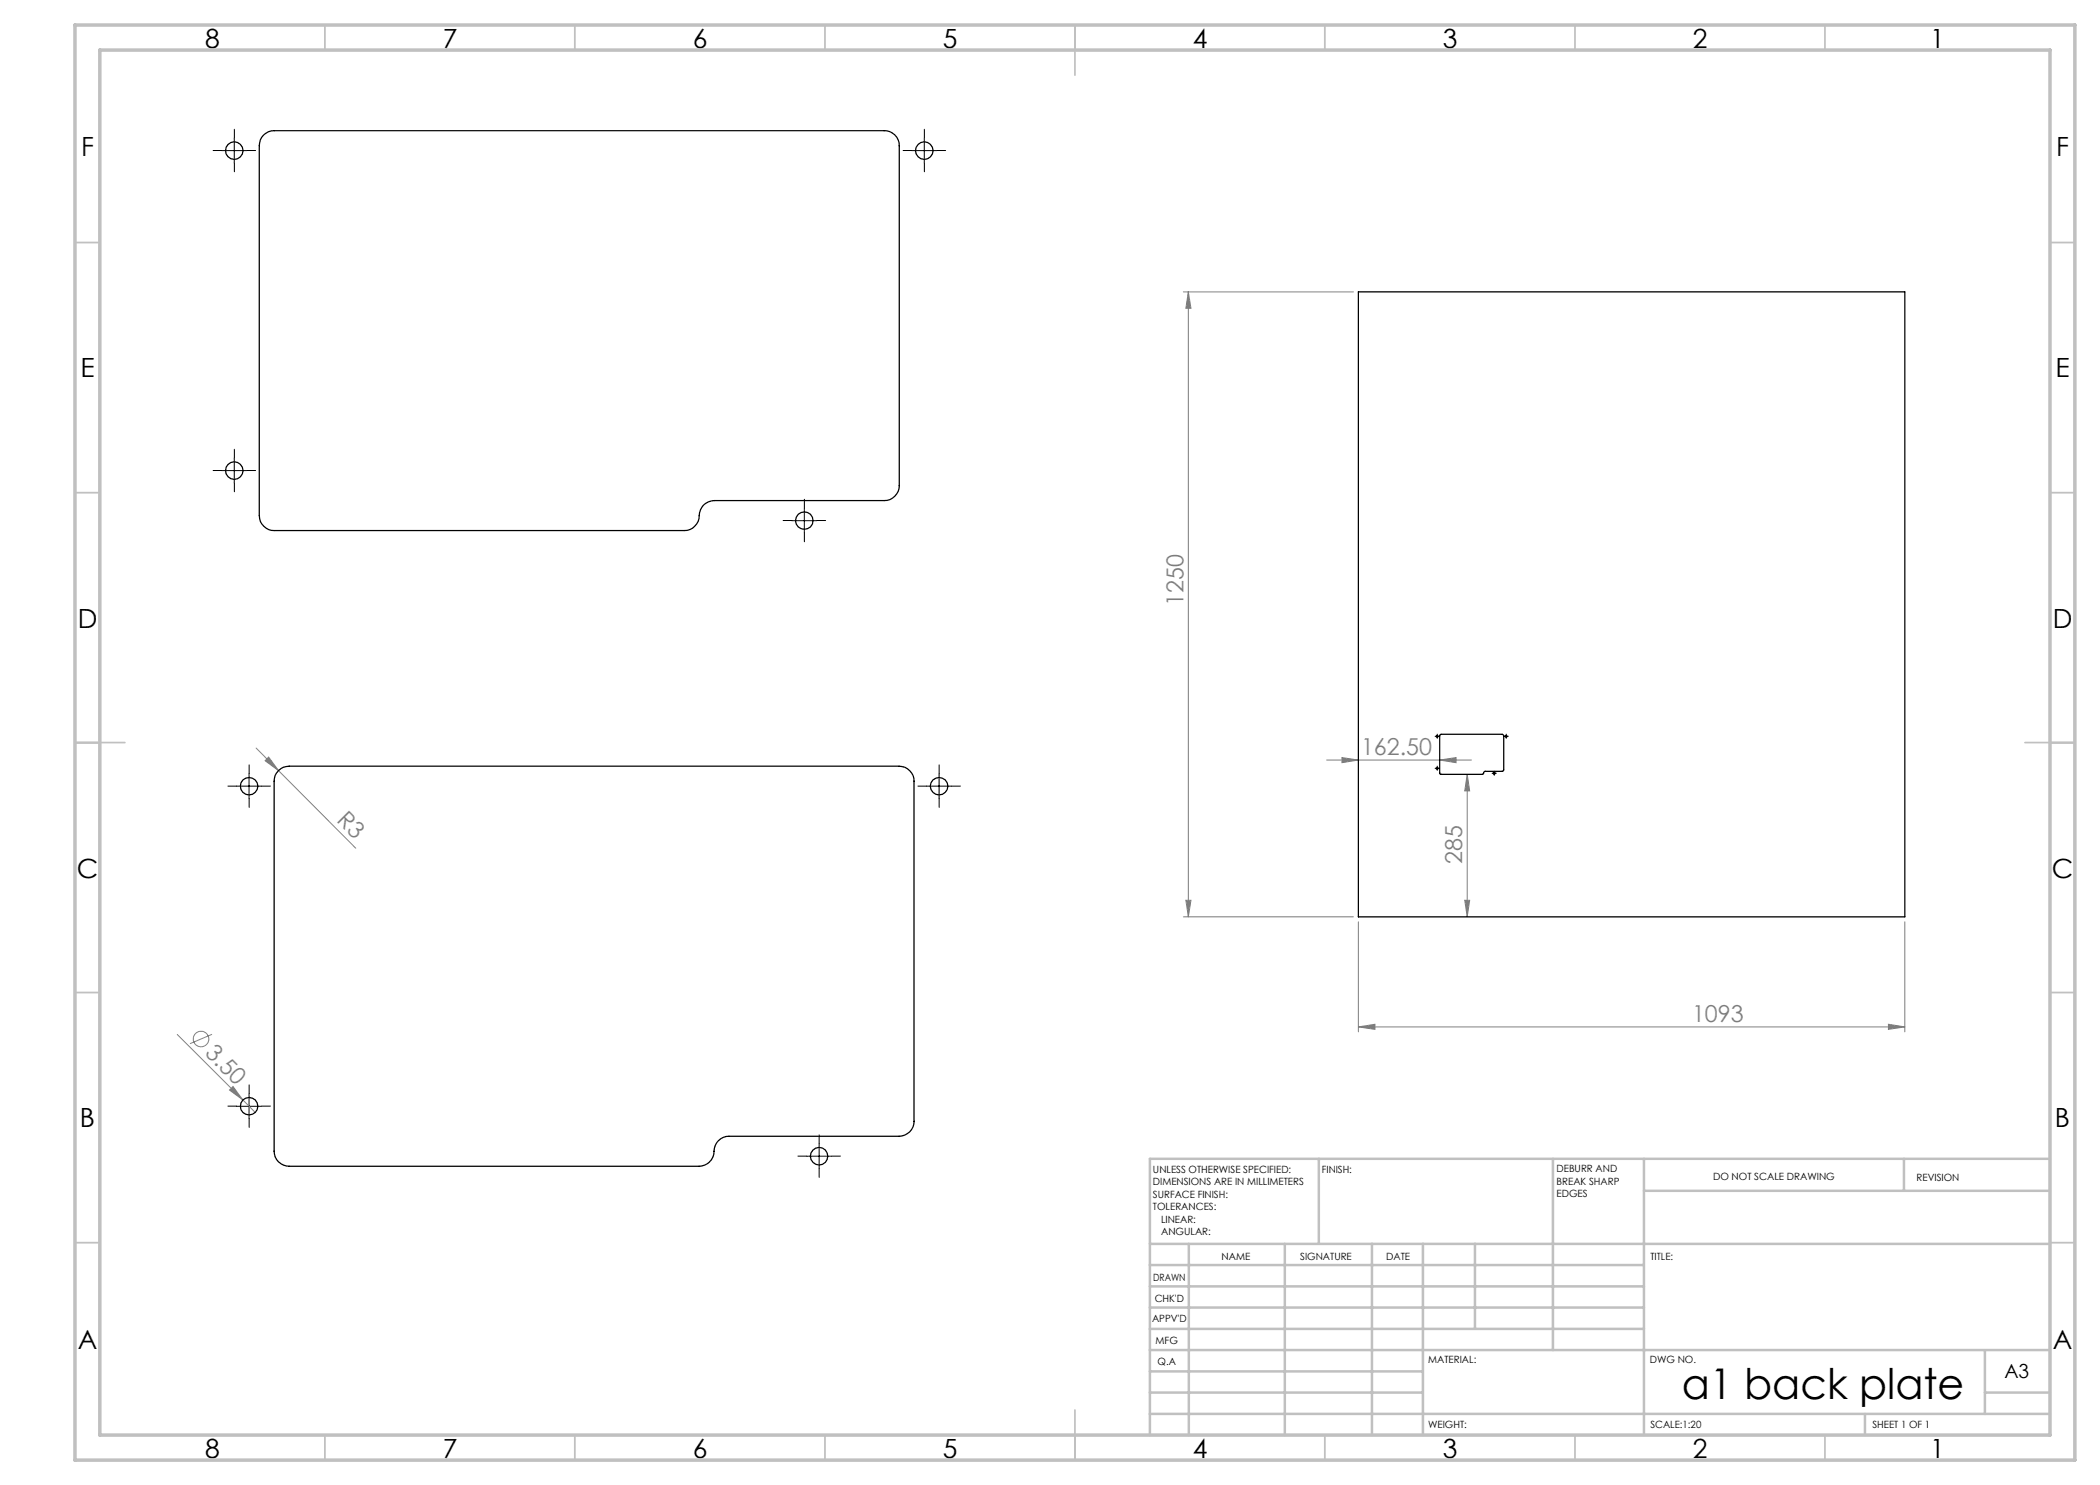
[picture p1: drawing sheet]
<svg xmlns="http://www.w3.org/2000/svg" width="420mm" height="297mm" viewBox="0 0 420 297" stroke-linecap="round" stroke-linejoin="round" font-family="sans-serif">
<g fill="none" stroke="#808080" stroke-width=".2">
<path d="M236.7 58.4h34M237.7 58.4v125M237.7 58.4l.5 3.3h-1zM51.2 149.6l20 20M53.7 151.4l2 2.7-2.7-2zM265.3 152h29M268.4 151.5l3.3 .5-3.3 .5zM287.9 152l3.3-.5v1zM293.4 154.9l.5 3.3h-1zM293.4 154.9v28.5M236.7 183.4h34M237.2 180.1h1l-.5 3.3z"/>
<path d="M271.7 184.4v22M292.9 180.1h1l-.5 3.3zM381 184.4v22M35.5 206.9l13.1 13.1M42.4 206.9l-4.4 1.8M45.9 218l.7-.7 2 2.7zM48.6 220l2.4 2.5M271.7 205.4l3.3-.5v1zM271.7 205.4h109.3M377.7 204.9l3.3 .5-3.3 .5z"/>
<circle cx="40.2" cy="207.8" r="1.57"/>
</g>
<g fill="none" stroke="#000" stroke-width=".2" stroke-dasharray="15.2 1.3 1.3 1.3">
<path d="M44.4 30.1h-1.8M46.9 32.6v1.8M46.9 27.6v-1.7M49.4 30.1h1.7M182.4 30.1h-1.8M184.9 32.6v1.8M184.9 27.6v-1.7M187.4 30.1h1.7M44.4 94.1h-1.8M46.9 96.6v1.8M46.9 91.6v-1.7M49.4 94.1h1.7"/>
<path d="M158.4 104.1h-1.8M160.9 106.6v1.8M160.9 101.6v-1.7M163.4 104.1h1.7M47.3 157.2h-1.7M49.8 159.7v1.8M49.8 154.7v-1.7M52.3 157.2h1.8M185.3 157.2h-1.7M187.8 159.7v1.8M187.8 154.7v-1.7M190.3 157.2h1.8"/>
<path d="M287.2 147.3h-.2M287.2 153.7h-.2M287.4 147.5v.2M287.4 147v-.2M287.4 153.9v.2M287.4 153.4v-.2M287.7 147.3h.2M287.7 153.7h.2M298.6 154.7h-.2M298.8 154.9v.2M298.8 154.4v-.2M299.1 154.7h.2"/>
<path d="M301 147.3h-.2M301.2 147.5v.2M301.2 147v-.2M301.5 147.3h.2M49.8 218.7v-1.7M47.3 221.2h-1.7M49.8 223.7v1.8M52.3 221.2h1.8M161.3 231.2h-1.7M163.8 233.7v1.8M163.8 228.7v-1.7M166.3 231.2h1.8"/>
</g>
<g fill="none" stroke="#000" stroke-width=".2">
<path d="M44.3 30.1h5.1M46.8 27.6v5M182.4 30.1h5M184.9 27.6v5M44.3 94.1h5.1M46.8 91.6v5M158.4 104.1h5M160.9 101.6v5M47.3 157.2h5M49.8 154.7v5M185.3 157.2h5M187.8 154.7v5"/>
<path d="M287.2 147.3h.5M287.2 153.7h.5M287.4 147v.5M287.4 153.4v.5M298.6 154.7h.5M298.8 154.4v.5M301 147.3h.5M301.2 147v.5M49.8 218.8v4.9M47.3 221.3h5M161.3 231.2h5M163.8 228.7v5"/>
</g>
<g fill="none" stroke="#c0c0c0" stroke-width=".35">
<path d="M65 5v5M115 5v5M165 5v5M215 5v10M265 5v5M315 5v5M365 5v5M15 48.5h5M410 48.5h5M15 98.5h5M410 98.5h5M15 148.5h10"/>
<path d="M405 148.5h10M15 198.5h5M410 198.5h5M15 248.5h5M410 248.5h5M65 287v5M115 287v5M165 287v5M215 282v10M265 287v5M315 287v5M365 287v5"/>
</g>
<g fill="none" stroke="#c0c0c0" stroke-width=".5">
<path d="M263.8 231.8v17M310.6 231.8v38.2M328.8 231.8v55.2M328.8 238.2h81.2M380.8 231.8v6.4M410 231.8h-180v55.2M230 248.8h180M230 257.3h98.8M230 253h98.8M237.8 248.8v38.2M257 248.8v38.2M274.4 248.8v38.2"/>
<path d="M284.6 248.8v38.2M295 248.8v17M230 265.8h98.8M230 261.5h98.8M230 278.5h54.6M230 274.3h54.6M230 270h180M397 278.5h13M397 270v12.8M230 282.8h180M373 282.8v4.2"/>
</g>
<path d="M15 5h400v287h-400zM20 10h390v277h-390z" fill="none" stroke="#c0c0c0" stroke-width=".7"/>
<g fill="#808080">
<path d="M45.9 218l.7-.7 2 2.7z"/>
<path d="M53.7 151.4l2 2.7-2.7-2z"/>
<path d="M271.7 205.4l3.3-.5v1zM377.7 204.9l3.3 .5-3.3 .5z"/>
<path d="M287.9 152l3.3-.5v1zM268.4 151.5l3.3 .5-3.3 .5z"/>
<path d="M292.9 180.1h1l-.5 3.3zM293.4 154.9l.5 3.3h-1z"/>
<path d="M237.7 58.4l.5 3.3h-1zM237.2 180.1h1l-.5 3.3z"/>
</g>
<g fill="none" stroke="#000" stroke-width=".25">
<path d="M52.7 27a2.87 2.87 0 0 1 2.2-.9h121.9a2.95 2.95 0 0 1 3 3v68a3 3 0 0 1-3 3h-34a3.1 3.1 0 0 0-3 3.6 3.1 3.1 0 0 1-3 2.4h-81.9a3 3 0 0 1-3-3v-74a2.88 2.88 0 0 1 .8-2.1zM271.7 58.4h109.3v125h-109.3zM55.7 154.1a2.73 2.73 0 0 1 2.1-.9h122a3 3 0 0 1 3 3v68.1a3 3 0 0 1-3 3h-34a3.1 3.1 0 0 0-3 3.5 3.1 3.1 0 0 1-3 2.5h-82a3 3 0 0 1-3-3v-74.1a2.73 2.73 0 0 1 .9-2.1zM288 147l.2-.1h12.4l.1 .3v6.9l-.2 .2h-3.5l-.5 .6-8.5-.1z"/>
<circle cx="46.9" cy="30.1" r="1.76"/>
<circle cx="184.9" cy="30.1" r="1.76"/>
<circle cx="46.9" cy="94.1" r="1.76"/>
<circle cx="160.9" cy="104.1" r="1.74"/>
<circle cx="49.8" cy="157.2" r="1.75"/>
<circle cx="187.8" cy="157.2" r="1.75"/>
<circle cx="287.4" cy="147.3" r=".18"/>
<circle cx="287.4" cy="153.7" r=".18"/>
<circle cx="298.8" cy="154.7" r=".18"/>
<circle cx="301.2" cy="147.3" r=".18"/>
<circle cx="49.8" cy="221.3" r="1.76"/>
<circle cx="163.8" cy="231.2" r="1.74"/>
</g>
<text font-size="8.5" x="336.4" y="279.7">a1 back plate</text>
<g font-size="5.3">
<text x="41" y="9.5">8</text>
<text x="88.5" y="9.5">7</text>
<text x="138.5" y="9.5">6</text>
<text x="188.5" y="9.5">5</text>
<text x="238.5" y="9.5">4</text>
<text x="288.5" y="9.5">3</text>
<text x="338.5" y="9.5">2</text>
<text x="386" y="9.5">1</text>
<text x="16.2" y="31.3">F</text>
<text x="411.2" y="31.3">F</text>
<text x="16.1" y="75.5">E</text>
<text x="411.1" y="75.5">E</text>
<text x="15.5" y="125.5">D</text>
<text x="410.5" y="125.5">D</text>
<text x="15.4" y="175.5">C</text>
<text x="410.4" y="175.5">C</text>
<text x="16" y="225.5">B</text>
<text x="411" y="225.5">B</text>
<text x="15.5" y="269.8">A</text>
<text x="410.5" y="269.8">A</text>
<text x="41" y="291.5">8</text>
<text x="88.5" y="291.5">7</text>
<text x="138.5" y="291.5">6</text>
<text x="188.5" y="291.5">5</text>
<text x="238.5" y="291.5">4</text>
<text x="288.5" y="291.5">3</text>
<text x="338.5" y="291.5">2</text>
<text x="386" y="291.5">1</text>
</g>
<g font-size="4.7" fill="#808080">
<text x="236.7" y="121.2" transform="rotate(-90 236.7 121.2)">1250</text>
<text x="272.2" y="151">162.50</text>
<text x="67.2" y="164.2" transform="rotate(45 67.2 164.2)">R3</text>
<text x="292.4" y="172.8" transform="rotate(-90 292.4 172.8)">285</text>
<text x="338.4" y="204.3">1093</text>
<text x="40.8" y="210.8" transform="rotate(45 40.8 210.8)">3.50</text>
</g>
<text font-size="3.9" x="400.9" y="275.5">A3</text>
<g font-size="2">
<text x="230.6" y="234.6">UNLESS OTHERWISE SPECIFIED:</text>
<text x="230.6" y="237.1">DIMENSIONS ARE IN MILLIMETERS</text>
<text x="230.6" y="239.6">SURFACE FINISH:</text>
<text x="264.4" y="234.6">FINISH:</text>
<text x="311.3" y="234.5">DEBURR AND</text>
<text x="311.3" y="237">BREAK SHARP</text>
<text x="311.3" y="239.5">EDGES</text>
<text x="342.6" y="236">DO NOT SCALE DRAWING</text>
<text x="383.3" y="236.2">REVISION</text>
<text x="230.6" y="242.1">TOLERANCES:</text>
<text x="232.2" y="244.6">LINEAR:</text>
<text x="232.2" y="247.1">ANGULAR:</text>
<text x="244.3" y="252">NAME</text>
<text x="260" y="251.9">SIGNATURE</text>
<text x="277.2" y="251.9">DATE</text>
<text x="330.1" y="251.9">TITLE:</text>
<text x="230.6" y="256.1">DRAWN</text>
<text x="230.9" y="260.3">CHK'D</text>
<text x="230.4" y="264.4">APPV'D</text>
<text x="231.1" y="268.8">MFG</text>
<text x="231.5" y="273">Q.A</text>
<text x="285.6" y="272.5">MATERIAL:</text>
<text x="330" y="272.5">DWG NO.</text>
<text x="285.6" y="285.5">WEIGHT:</text>
<text x="330.1" y="285.6">SCALE:1:20</text>
<text x="374.5" y="285.6">SHEET 1 OF 1</text>
</g>
</svg>
